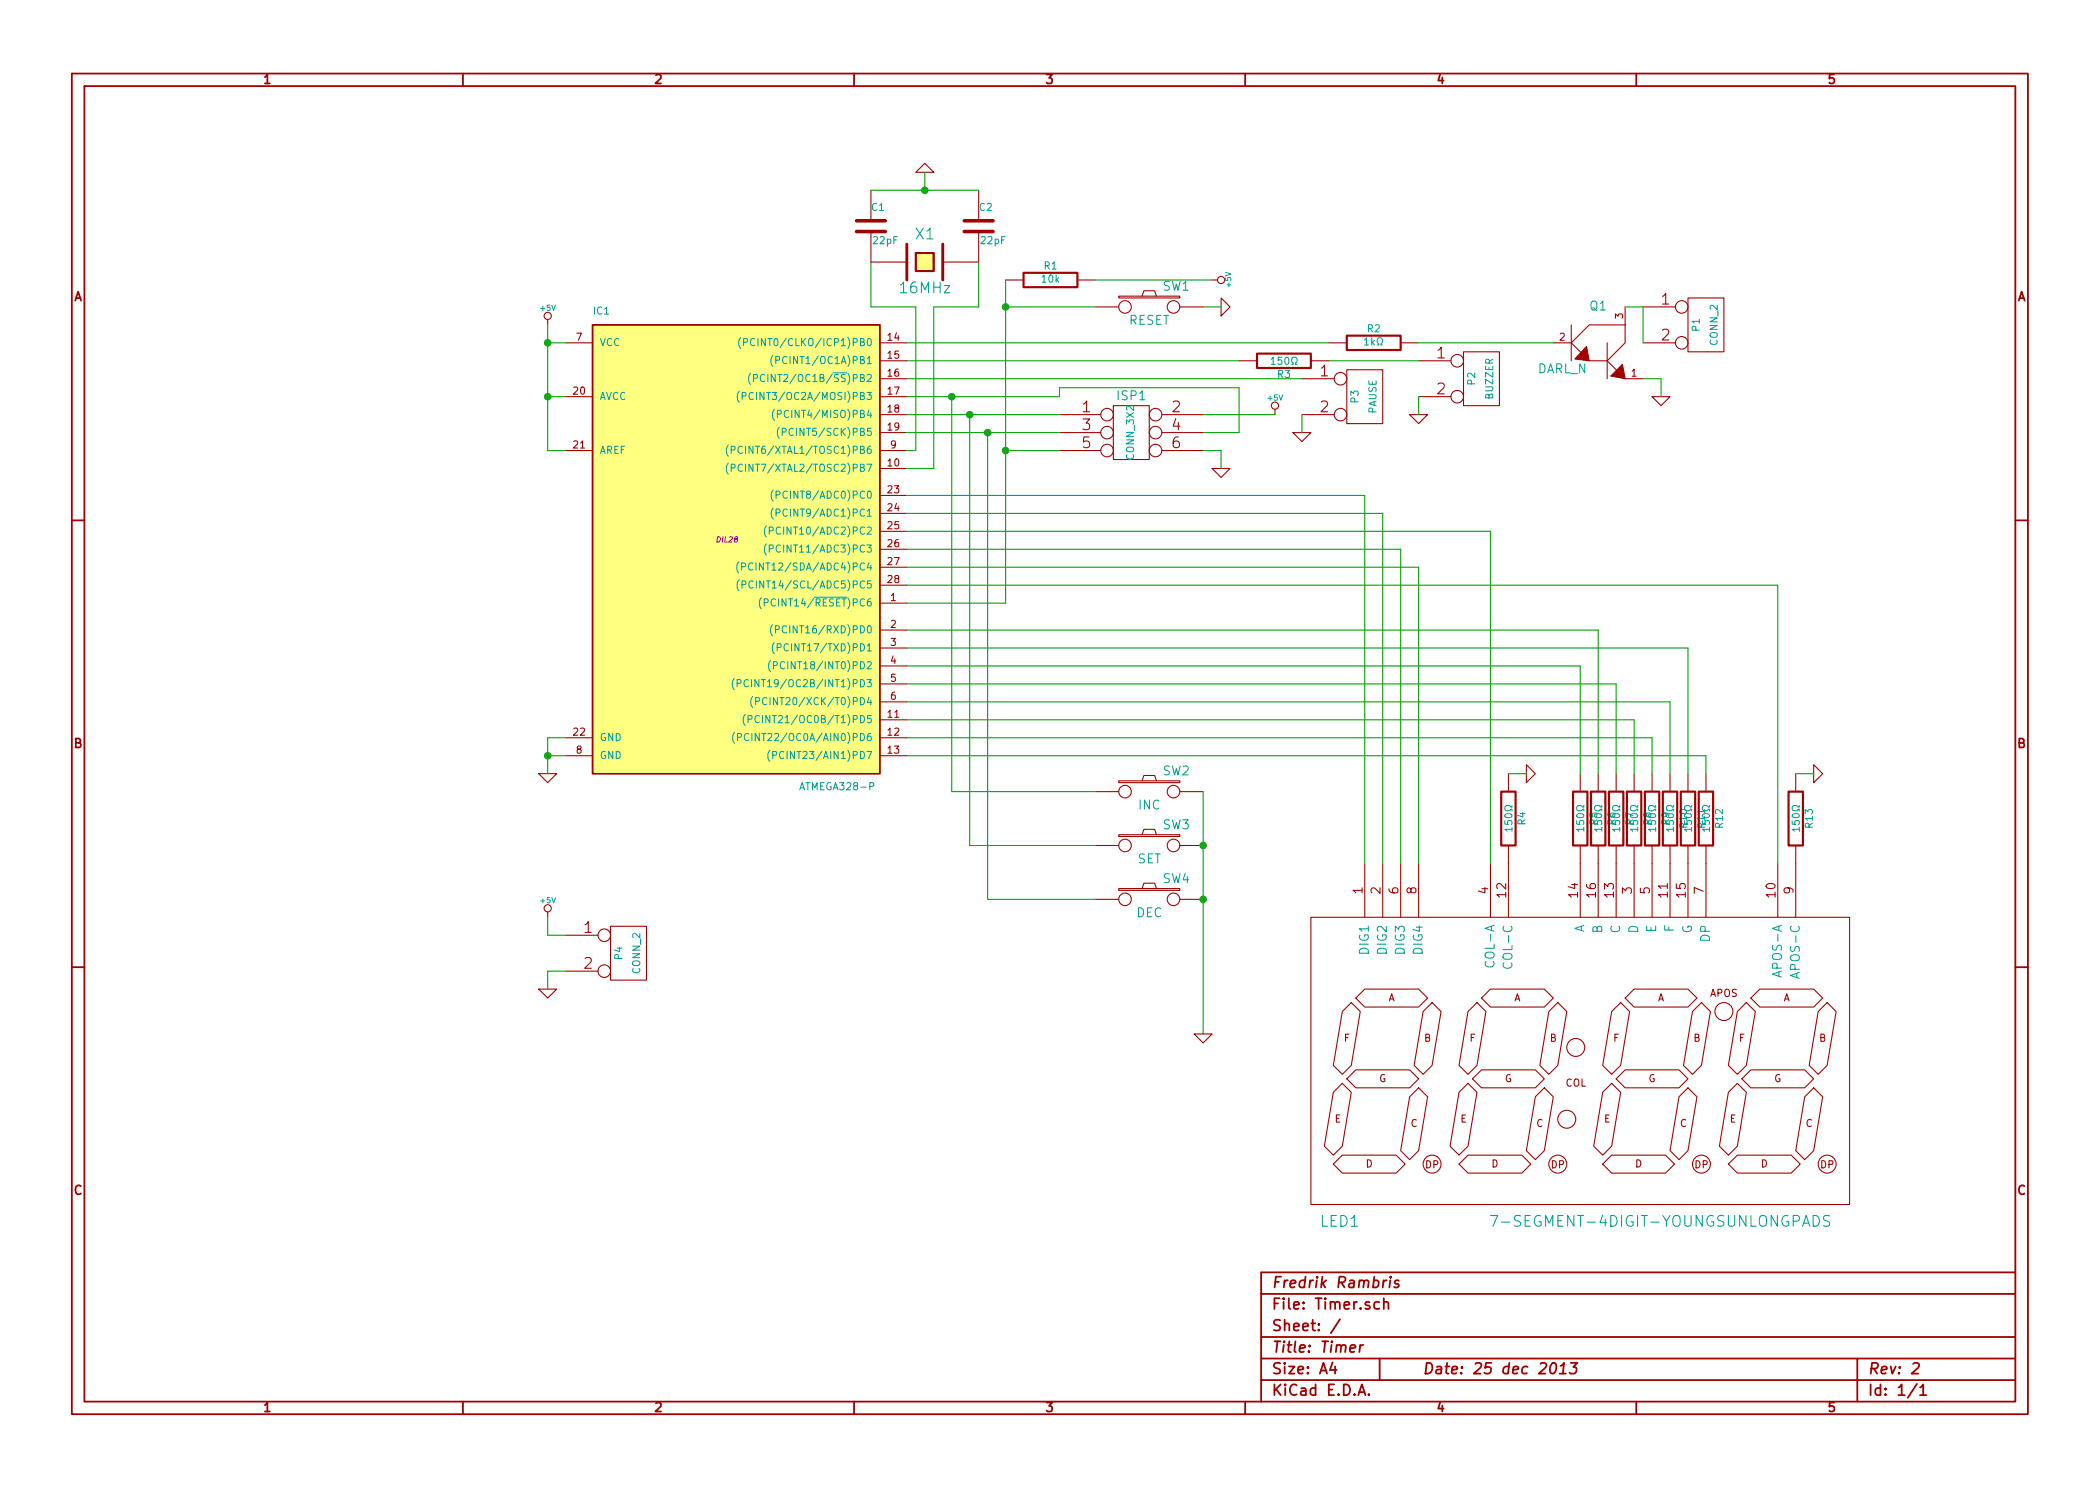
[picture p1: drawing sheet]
EESchema Schematic File Version 2
LIBS:power
LIBS:device
LIBS:transistors
LIBS:conn
LIBS:linear
LIBS:regul
LIBS:74xx
LIBS:cmos4000
LIBS:adc-dac
LIBS:memory
LIBS:xilinx
LIBS:special
LIBS:microcontrollers
LIBS:dsp
LIBS:microchip
LIBS:analog_switches
LIBS:motorola
LIBS:texas
LIBS:intel
LIBS:audio
LIBS:interface
LIBS:digital-audio
LIBS:philips
LIBS:display
LIBS:cypress
LIBS:siliconi
LIBS:opto
LIBS:atmel
LIBS:contrib
LIBS:valves
LIBS:4x7segment
LIBS:Timer-cache
EELAYER 27 0
EELAYER END
$Descr A4 11693 8268
encoding utf-8
Sheet 1 1
Title "Timer"
Date "25 dec 2013"
Rev "2"
Comp "Fredrik Rambris"
Comment1 ""
Comment2 ""
Comment3 ""
Comment4 ""
$EndDescr
$Comp
L ATMEGA328-P IC1
U 1 1
P 4050 3000
F 0 "IC1" H 3300 4250 40  0000 L BNN
F 1 "ATMEGA328-P" H 4450 1600 40  0000 L BNN
F 2 "DIL28" H 4050 3000 30  0000 C CIN
F 3 "~" H 4050 3000 60  0000 C CNN
	1    4050 3000
	1    0    0    -1  
$EndComp
$Comp
L 7-SEGMENT-4DIGIT-YOUNGSUNLONGPADS LED1
U 1 1
P 8800 5900
F 0 "LED1" H 7350 5000 60  0000 L CNN
F 1 "7-SEGMENT-4DIGIT-YOUNGSUNLONGPADS" H 10200 5000 60  0000 R CNN
F 2 "" H 8800 5900 60  0000 C CNN
F 3 "" H 8800 5900 60  0000 C CNN
	1    8800 5900
	1    0    0    -1  
$EndComp
$Comp
L CONN_3X2 ISP1
U 1 1
P 6300 2450
F 0 "ISP1" H 6300 2700 50  0000 C CNN
F 1 "CONN_3X2" V 6300 2500 40  0000 C CNN
F 2 "~" H 6300 2450 60  0000 C CNN
F 3 "~" H 6300 2450 60  0000 C CNN
	1    6300 2450
	1    0    0    -1  
$EndComp
$Comp
L +5V #PWR01
U 1 1
P 7100 2300
F 0 "#PWR01" H 7100 2390 20  0001 C CNN
F 1 "+5V" H 7100 2390 30  0000 C CNN
F 2 "" H 7100 2300 60  0000 C CNN
F 3 "" H 7100 2300 60  0000 C CNN
	1    7100 2300
	1    0    0    -1  
$EndComp
$Comp
L GND #PWR02
U 1 1
P 6800 2600
F 0 "#PWR02" H 6800 2600 30  0001 C CNN
F 1 "GND" H 6800 2530 30  0001 C CNN
F 2 "" H 6800 2600 60  0000 C CNN
F 3 "" H 6800 2600 60  0000 C CNN
	1    6800 2600
	1    0    0    -1  
$EndComp
$Comp
L R R1
U 1 1
P 5850 1550
F 0 "R1" V 5930 1550 40  0000 C CNN
F 1 "10k" V 5857 1551 40  0000 C CNN
F 2 "~" V 5780 1550 30  0000 C CNN
F 3 "~" H 5850 1550 30  0000 C CNN
	1    5850 1550
	0    -1   -1   0   
$EndComp
$Comp
L +5V #PWR03
U 1 1
P 6750 1550
F 0 "#PWR03" H 6750 1640 20  0001 C CNN
F 1 "+5V" H 6750 1640 30  0000 C CNN
F 2 "" H 6750 1550 60  0000 C CNN
F 3 "" H 6750 1550 60  0000 C CNN
	1    6750 1550
	0    1    1    0   
$EndComp
$Comp
L SW_PUSH SW1
U 1 1
P 6400 1700
F 0 "SW1" H 6550 1810 50  0000 C CNN
F 1 "RESET" H 6400 1620 50  0000 C CNN
F 2 "~" H 6400 1700 60  0000 C CNN
F 3 "~" H 6400 1700 60  0000 C CNN
	1    6400 1700
	1    0    0    -1  
$EndComp
$Comp
L R R4
U 1 1
P 8400 4550
F 0 "R4" V 8480 4550 40  0000 C CNN
F 1 "150Ω" V 8407 4551 40  0000 C CNN
F 2 "~" V 8330 4550 30  0000 C CNN
F 3 "~" H 8400 4550 30  0000 C CNN
	1    8400 4550
	1    0    0    -1  
$EndComp
$Comp
L GND #PWR04
U 1 1
P 8500 4300
F 0 "#PWR04" H 8500 4300 30  0001 C CNN
F 1 "GND" H 8500 4230 30  0001 C CNN
F 2 "" H 8500 4300 60  0000 C CNN
F 3 "" H 8500 4300 60  0000 C CNN
	1    8500 4300
	0    -1   -1   0   
$EndComp
$Comp
L R R13
U 1 1
P 10000 4550
F 0 "R13" V 10080 4550 40  0000 C CNN
F 1 "150Ω" V 10007 4551 40  0000 C CNN
F 2 "~" V 9930 4550 30  0000 C CNN
F 3 "~" H 10000 4550 30  0000 C CNN
	1    10000 4550
	1    0    0    -1  
$EndComp
$Comp
L GND #PWR05
U 1 1
P 10100 4300
F 0 "#PWR05" H 10100 4300 30  0001 C CNN
F 1 "GND" H 10100 4230 30  0001 C CNN
F 2 "" H 10100 4300 60  0000 C CNN
F 3 "" H 10100 4300 60  0000 C CNN
	1    10100 4300
	0    -1   -1   0   
$EndComp
$Comp
L R R5
U 1 1
P 8800 4550
F 0 "R5" V 8880 4550 40  0000 C CNN
F 1 "150Ω" V 8807 4551 40  0000 C CNN
F 2 "~" V 8730 4550 30  0000 C CNN
F 3 "~" H 8800 4550 30  0000 C CNN
	1    8800 4550
	1    0    0    -1  
$EndComp
$Comp
L R R6
U 1 1
P 8900 4550
F 0 "R6" V 8980 4550 40  0000 C CNN
F 1 "150Ω" V 8907 4551 40  0000 C CNN
F 2 "~" V 8830 4550 30  0000 C CNN
F 3 "~" H 8900 4550 30  0000 C CNN
	1    8900 4550
	1    0    0    -1  
$EndComp
$Comp
L R R7
U 1 1
P 9000 4550
F 0 "R7" V 9080 4550 40  0000 C CNN
F 1 "150Ω" V 9007 4551 40  0000 C CNN
F 2 "~" V 8930 4550 30  0000 C CNN
F 3 "~" H 9000 4550 30  0000 C CNN
	1    9000 4550
	1    0    0    -1  
$EndComp
$Comp
L R R8
U 1 1
P 9100 4550
F 0 "R8" V 9180 4550 40  0000 C CNN
F 1 "150Ω" V 9107 4551 40  0000 C CNN
F 2 "~" V 9030 4550 30  0000 C CNN
F 3 "~" H 9100 4550 30  0000 C CNN
	1    9100 4550
	1    0    0    -1  
$EndComp
$Comp
L R R9
U 1 1
P 9200 4550
F 0 "R9" V 9280 4550 40  0000 C CNN
F 1 "150Ω" V 9207 4551 40  0000 C CNN
F 2 "~" V 9130 4550 30  0000 C CNN
F 3 "~" H 9200 4550 30  0000 C CNN
	1    9200 4550
	1    0    0    -1  
$EndComp
$Comp
L R R10
U 1 1
P 9300 4550
F 0 "R10" V 9380 4550 40  0000 C CNN
F 1 "150Ω" V 9307 4551 40  0000 C CNN
F 2 "~" V 9230 4550 30  0000 C CNN
F 3 "~" H 9300 4550 30  0000 C CNN
	1    9300 4550
	1    0    0    -1  
$EndComp
$Comp
L R R11
U 1 1
P 9400 4550
F 0 "R11" V 9480 4550 40  0000 C CNN
F 1 "150Ω" V 9407 4551 40  0000 C CNN
F 2 "~" V 9330 4550 30  0000 C CNN
F 3 "~" H 9400 4550 30  0000 C CNN
	1    9400 4550
	1    0    0    -1  
$EndComp
$Comp
L R R12
U 1 1
P 9500 4550
F 0 "R12" V 9580 4550 40  0000 C CNN
F 1 "150Ω" V 9507 4551 40  0000 C CNN
F 2 "~" V 9430 4550 30  0000 C CNN
F 3 "~" H 9500 4550 30  0000 C CNN
	1    9500 4550
	1    0    0    -1  
$EndComp
$Comp
L GND #PWR06
U 1 1
P 6800 1700
F 0 "#PWR06" H 6800 1700 30  0001 C CNN
F 1 "GND" H 6800 1630 30  0001 C CNN
F 2 "" H 6800 1700 60  0000 C CNN
F 3 "" H 6800 1700 60  0000 C CNN
	1    6800 1700
	0    -1   -1   0   
$EndComp
$Comp
L SW_PUSH SW2
U 1 1
P 6400 4400
F 0 "SW2" H 6550 4510 50  0000 C CNN
F 1 "INC" H 6400 4320 50  0000 C CNN
F 2 "~" H 6400 4400 60  0000 C CNN
F 3 "~" H 6400 4400 60  0000 C CNN
	1    6400 4400
	1    0    0    -1  
$EndComp
$Comp
L SW_PUSH SW3
U 1 1
P 6400 4700
F 0 "SW3" H 6550 4810 50  0000 C CNN
F 1 "SET" H 6400 4620 50  0000 C CNN
F 2 "~" H 6400 4700 60  0000 C CNN
F 3 "~" H 6400 4700 60  0000 C CNN
	1    6400 4700
	1    0    0    -1  
$EndComp
$Comp
L SW_PUSH SW4
U 1 1
P 6400 5000
F 0 "SW4" H 6550 5110 50  0000 C CNN
F 1 "DEC" H 6400 4920 50  0000 C CNN
F 2 "~" H 6400 5000 60  0000 C CNN
F 3 "~" H 6400 5000 60  0000 C CNN
	1    6400 5000
	1    0    0    -1  
$EndComp
Wire Wire Line
	5050 2300 5900 2300
Wire Wire Line
	5050 2400 5900 2400
Wire Wire Line
	5600 1550 5600 3350
Wire Wire Line
	5600 2500 5900 2500
Wire Wire Line
	6700 2300 7100 2300
Wire Wire Line
	6700 2500 6800 2500
Wire Wire Line
	6800 2500 6800 2600
Wire Wire Line
	5050 2200 5900 2200
Wire Wire Line
	5900 2200 5900 2150
Wire Wire Line
	5900 2150 6900 2150
Wire Wire Line
	6900 2150 6900 2400
Wire Wire Line
	6900 2400 6700 2400
Wire Wire Line
	8500 4300 8400 4300
Wire Wire Line
	10000 4300 10100 4300
Wire Wire Line
	9100 4000 9100 4300
Wire Wire Line
	5050 4100 9200 4100
Wire Wire Line
	9200 4100 9200 4300
Wire Wire Line
	5050 4200 9500 4200
Wire Wire Line
	9500 4200 9500 4300
Wire Wire Line
	6800 1700 6700 1700
Wire Wire Line
	6100 1550 6750 1550
Wire Wire Line
	5600 3350 5050 3350
Connection ~ 5600 2500
Wire Wire Line
	6100 1700 5600 1700
Connection ~ 5600 1700
Wire Wire Line
	5050 2750 7600 2750
Wire Wire Line
	7600 2750 7600 4800
Wire Wire Line
	5050 2850 7700 2850
Wire Wire Line
	7700 2850 7700 4800
Wire Wire Line
	5050 2950 8300 2950
Wire Wire Line
	8300 2950 8300 4800
Wire Wire Line
	5050 3050 7800 3050
Wire Wire Line
	7800 3050 7800 4800
Wire Wire Line
	5050 3150 7900 3150
Wire Wire Line
	7900 3150 7900 4800
Wire Wire Line
	5050 3250 9900 3250
Wire Wire Line
	9900 3250 9900 4800
Wire Wire Line
	6700 4400 6700 5750
Connection ~ 6700 4700
$Comp
L GND #PWR07
U 1 1
P 6700 5750
F 0 "#PWR07" H 6700 5750 30  0001 C CNN
F 1 "GND" H 6700 5680 30  0001 C CNN
F 2 "" H 6700 5750 60  0000 C CNN
F 3 "" H 6700 5750 60  0000 C CNN
	1    6700 5750
	1    0    0    -1  
$EndComp
Connection ~ 6700 5000
Wire Wire Line
	5500 2400 5500 5000
Wire Wire Line
	5500 5000 6100 5000
Connection ~ 5500 2400
Wire Wire Line
	5300 4400 6100 4400
Connection ~ 5400 2300
Wire Wire Line
	5400 4700 6100 4700
Connection ~ 5300 2200
$Comp
L GND #PWR08
U 1 1
P 3050 4300
F 0 "#PWR08" H 3050 4300 30  0001 C CNN
F 1 "GND" H 3050 4230 30  0001 C CNN
F 2 "" H 3050 4300 60  0000 C CNN
F 3 "" H 3050 4300 60  0000 C CNN
	1    3050 4300
	1    0    0    -1  
$EndComp
Wire Wire Line
	3150 4100 3050 4100
Wire Wire Line
	3050 4100 3050 4300
Wire Wire Line
	3050 4200 3150 4200
$Comp
L +5V #PWR09
U 1 1
P 3050 1800
F 0 "#PWR09" H 3050 1890 20  0001 C CNN
F 1 "+5V" H 3050 1890 30  0000 C CNN
F 2 "" H 3050 1800 60  0000 C CNN
F 3 "" H 3050 1800 60  0000 C CNN
	1    3050 1800
	1    0    0    -1  
$EndComp
Wire Wire Line
	3050 1800 3050 2500
Wire Wire Line
	3150 1900 3050 1900
Connection ~ 3050 1900
Wire Wire Line
	3050 2200 3150 2200
Connection ~ 3050 2200
$Comp
L CRYSTAL X1
U 1 1
P 5150 1450
F 0 "X1" H 5150 1600 60  0000 C CNN
F 1 "16MHz" H 5150 1300 60  0000 C CNN
F 2 "~" H 5150 1450 60  0000 C CNN
F 3 "~" H 5150 1450 60  0000 C CNN
	1    5150 1450
	1    0    0    -1  
$EndComp
Wire Wire Line
	5050 2500 5100 2500
Wire Wire Line
	5100 2500 5100 1700
Wire Wire Line
	5100 1700 4850 1700
Wire Wire Line
	4850 1700 4850 1450
Wire Wire Line
	5050 2600 5200 2600
Wire Wire Line
	5200 2600 5200 1700
Wire Wire Line
	5200 1700 5450 1700
Wire Wire Line
	5450 1700 5450 1450
Wire Wire Line
	3050 2500 3150 2500
Connection ~ 3050 4200
$Comp
L C C1
U 1 1
P 4850 1250
F 0 "C1" H 4850 1350 40  0000 L CNN
F 1 "22pF" H 4856 1165 40  0000 L CNN
F 2 "~" H 4888 1100 30  0000 C CNN
F 3 "~" H 4850 1250 60  0000 C CNN
	1    4850 1250
	1    0    0    -1  
$EndComp
$Comp
L C C2
U 1 1
P 5450 1250
F 0 "C2" H 5450 1350 40  0000 L CNN
F 1 "22pF" H 5456 1165 40  0000 L CNN
F 2 "~" H 5488 1100 30  0000 C CNN
F 3 "~" H 5450 1250 60  0000 C CNN
	1    5450 1250
	1    0    0    -1  
$EndComp
$Comp
L GND #PWR010
U 1 1
P 5150 950
F 0 "#PWR010" H 5150 950 30  0001 C CNN
F 1 "GND" H 5150 880 30  0001 C CNN
F 2 "" H 5150 950 60  0000 C CNN
F 3 "" H 5150 950 60  0000 C CNN
	1    5150 950 
	-1   0    0    1   
$EndComp
Wire Wire Line
	4850 1050 5450 1050
Wire Wire Line
	5150 950  5150 1050
Connection ~ 5150 1050
$Comp
L CONN_2 P3
U 1 1
P 7600 2200
F 0 "P3" V 7550 2200 40  0000 C CNN
F 1 "PAUSE" V 7650 2200 40  0000 C CNN
F 2 "~" H 7600 2200 60  0000 C CNN
F 3 "~" H 7600 2200 60  0000 C CNN
	1    7600 2200
	1    0    0    -1  
$EndComp
$Comp
L GND #PWR011
U 1 1
P 7250 2400
F 0 "#PWR011" H 7250 2400 30  0001 C CNN
F 1 "GND" H 7250 2330 30  0001 C CNN
F 2 "" H 7250 2400 60  0000 C CNN
F 3 "" H 7250 2400 60  0000 C CNN
	1    7250 2400
	1    0    0    -1  
$EndComp
Wire Wire Line
	7250 2400 7250 2300
Wire Wire Line
	7250 2100 5050 2100
$Comp
L CONN_2 P2
U 1 1
P 8250 2100
F 0 "P2" V 8200 2100 40  0000 C CNN
F 1 "BUZZER" V 8300 2100 40  0000 C CNN
F 2 "~" H 8250 2100 60  0000 C CNN
F 3 "~" H 8250 2100 60  0000 C CNN
	1    8250 2100
	1    0    0    -1  
$EndComp
$Comp
L R R3
U 1 1
P 7150 2000
F 0 "R3" V 7230 2000 40  0000 C CNN
F 1 "150Ω" V 7157 2001 40  0000 C CNN
F 2 "~" V 7080 2000 30  0000 C CNN
F 3 "~" H 7150 2000 30  0000 C CNN
	1    7150 2000
	0    1    1    0   
$EndComp
$Comp
L GND #PWR012
U 1 1
P 7900 2300
F 0 "#PWR012" H 7900 2300 30  0001 C CNN
F 1 "GND" H 7900 2230 30  0001 C CNN
F 2 "" H 7900 2300 60  0000 C CNN
F 3 "" H 7900 2300 60  0000 C CNN
	1    7900 2300
	1    0    0    -1  
$EndComp
Wire Wire Line
	7900 2200 7900 2300
$Comp
L DARL_N Q1
U 1 1
P 8900 1950
F 0 "Q1" H 8900 2200 50  0000 C CNN
F 1 "DARL_N" H 8700 1850 50  0000 C CNN
F 2 "~" H 8900 1950 60  0000 C CNN
F 3 "~" H 8900 1950 60  0000 C CNN
	1    8900 1950
	1    0    0    -1  
$EndComp
$Comp
L R R2
U 1 1
P 7650 1900
F 0 "R2" V 7730 1900 40  0000 C CNN
F 1 "1kΩ" V 7657 1901 40  0000 C CNN
F 2 "~" V 7580 1900 30  0000 C CNN
F 3 "~" H 7650 1900 30  0000 C CNN
	1    7650 1900
	0    -1   -1   0   
$EndComp
Wire Wire Line
	5050 1900 7400 1900
Wire Wire Line
	7900 1900 8650 1900
$Comp
L GND #PWR013
U 1 1
P 9250 2200
F 0 "#PWR013" H 9250 2200 30  0001 C CNN
F 1 "GND" H 9250 2130 30  0001 C CNN
F 2 "" H 9250 2200 60  0000 C CNN
F 3 "" H 9250 2200 60  0000 C CNN
	1    9250 2200
	1    0    0    -1  
$EndComp
Wire Wire Line
	9150 2100 9250 2100
Wire Wire Line
	9250 2100 9250 2200
$Comp
L CONN_2 P1
U 1 1
P 9500 1800
F 0 "P1" V 9450 1800 40  0000 C CNN
F 1 "CONN_2" V 9550 1800 40  0000 C CNN
F 2 "~" H 9500 1800 60  0000 C CNN
F 3 "~" H 9500 1800 60  0000 C CNN
	1    9500 1800
	1    0    0    -1  
$EndComp
Wire Wire Line
	9150 1900 9150 1700
Wire Wire Line
	9150 1700 9050 1700
$Comp
L CONN_2 P4
U 1 1
P 3500 5300
F 0 "P4" V 3450 5300 40  0000 C CNN
F 1 "CONN_2" V 3550 5300 40  0000 C CNN
F 2 "~" H 3500 5300 60  0000 C CNN
F 3 "~" H 3500 5300 60  0000 C CNN
	1    3500 5300
	1    0    0    -1  
$EndComp
$Comp
L +5V #PWR014
U 1 1
P 3050 5100
F 0 "#PWR014" H 3050 5190 20  0001 C CNN
F 1 "+5V" H 3050 5190 30  0000 C CNN
F 2 "" H 3050 5100 60  0000 C CNN
F 3 "" H 3050 5100 60  0000 C CNN
	1    3050 5100
	1    0    0    -1  
$EndComp
$Comp
L GND #PWR015
U 1 1
P 3050 5500
F 0 "#PWR015" H 3050 5500 30  0001 C CNN
F 1 "GND" H 3050 5430 30  0001 C CNN
F 2 "" H 3050 5500 60  0000 C CNN
F 3 "" H 3050 5500 60  0000 C CNN
	1    3050 5500
	1    0    0    -1  
$EndComp
Wire Wire Line
	3150 5200 3050 5200
Wire Wire Line
	3050 5200 3050 5100
Wire Wire Line
	3150 5400 3050 5400
Wire Wire Line
	3050 5400 3050 5500
Wire Wire Line
	5050 4000 9100 4000
Wire Wire Line
	5050 3500 8900 3500
Wire Wire Line
	8900 3500 8900 4300
Wire Wire Line
	5050 3600 9400 3600
Wire Wire Line
	9400 3600 9400 4300
Wire Wire Line
	5050 3700 8800 3700
Wire Wire Line
	8800 3700 8800 4300
Wire Wire Line
	5050 3800 9000 3800
Wire Wire Line
	9000 3800 9000 4300
Wire Wire Line
	5050 3900 9300 3900
Wire Wire Line
	9300 3900 9300 4300
Wire Wire Line
	5400 2300 5400 4700
Wire Wire Line
	5300 2200 5300 4400
Wire Wire Line
	7900 2000 7400 2000
Wire Wire Line
	6900 2000 5050 2000
$EndSCHEMATC
